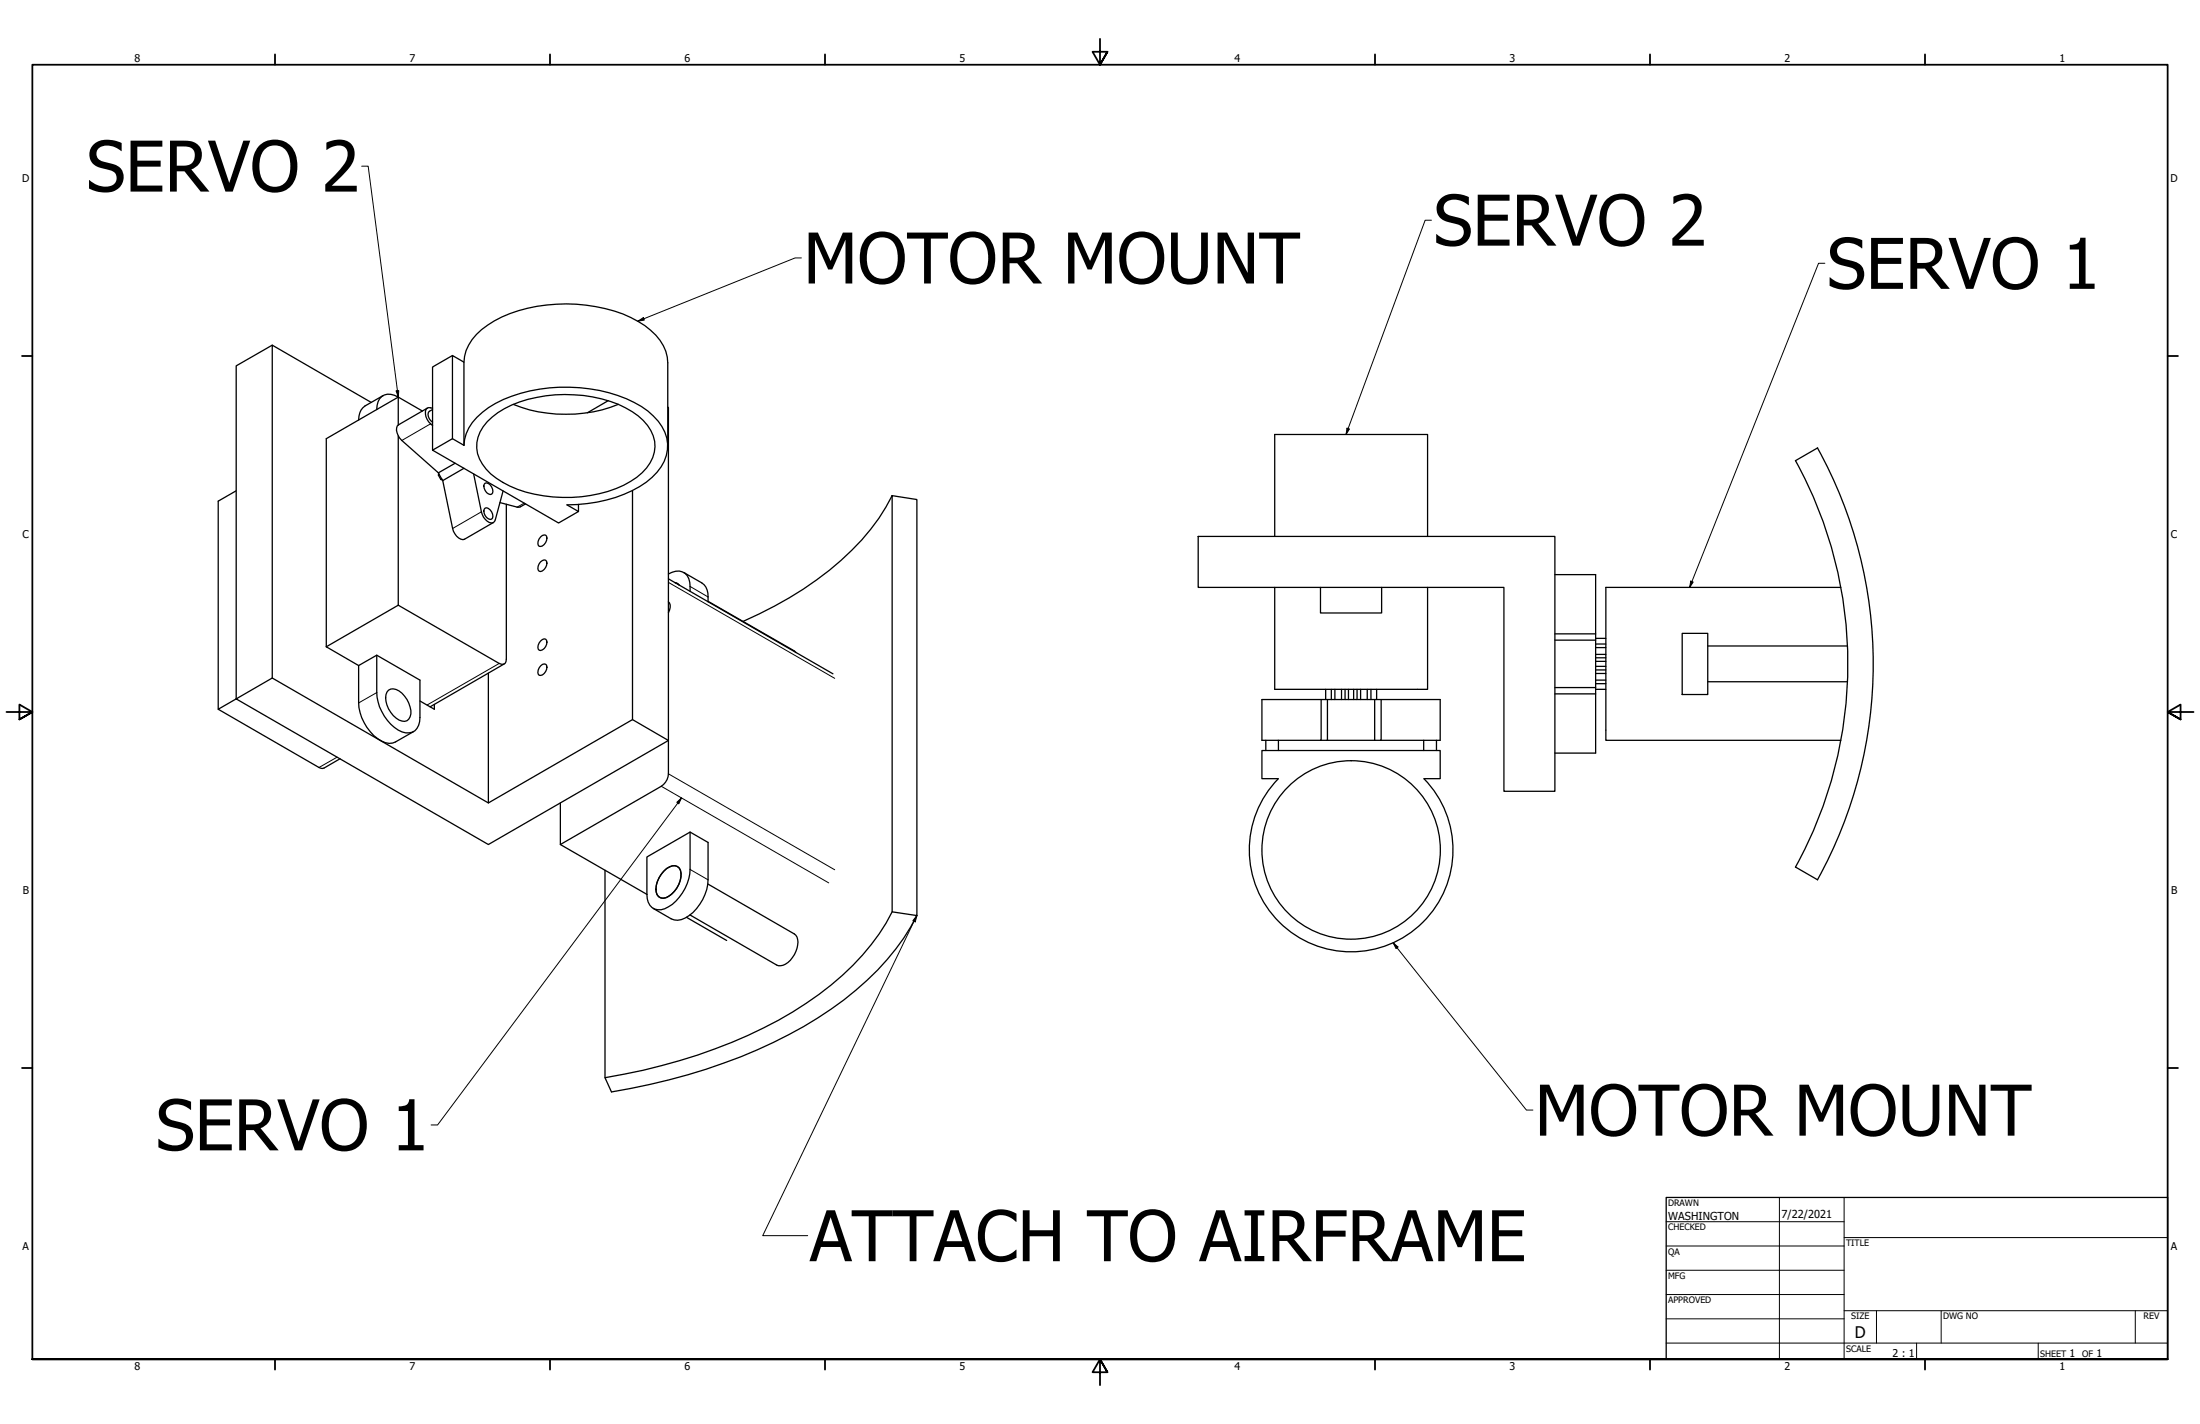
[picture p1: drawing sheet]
<svg xmlns="http://www.w3.org/2000/svg" width="864mm" height="559mm" viewBox="0 0 864 559" stroke-linecap="round" stroke-linejoin="round" font-family="sans-serif">
<!-- layer: Visible Narrow (ANSI) -->
<path d="M169 166.3l-11.3 6.5M205.8 197.4l-2.8 1.6M189 200.9l-11.3 6.5M262.4 228.5l65.3 37.7M270.9 230.1l7 4.2M147.9 271.8l-7.1 4M196 260.3l-28.4 16.4M132.3 297.1l-7.1 4.1M259.6 308.5l65.7 38M262.4 303.7l65.3 37.6M270.9 341.2l7 4" fill="none" stroke="#000" stroke-width=".39"/>
<!-- layer: Visible (ANSI) -->
<g fill="none" stroke="#000" stroke-width=".51">
<path d="M106.9 135.4l-14.2 8.2v130.7M177.6 139.5l-7.8 4.5v32.7M145.7 157.9l-38.8-22.5v130.7M150.4 155.3l-7.1 4a6 6 0 0 0-2.5 5.5M156.3 155.8a5 5 0 0 0-7.9 1.9l-.5 3M156.3 155.8l-28.2 16.3v81.7M156.3 155.8l9.5 5.5M156.3 155.8v11M182.1 142.1a18.3 18.3 0 0 1 9.4-14.5 57.9 57.9 0 0 1 38.6-7.8 46.4 46.4 0 0 1 25.3 9.8 17.1 17.1 0 0 1 6.7 12.8v32.6M201.5 158.7a56.7 56.7 0 0 0 41.2 0M238.8 157.2l-8.2 4.8M262.1 159.8l.3 .1v143.8a6.1 6.1 0 0 1-2.8 4.8l-39.6 22.9v-16.3"/>
<path d="M156.3 171.1v66.4M167.8 160.1l-11.3 6.6a3.9 3.9 0 0 0 .5 5.3l15.1 13.5M169.8 160.7l-1.3 .7a3 3 0 0 0 1.3 4.3M169.8 160.2a1.86 1.86 0 0 0-2.2 .1 1.86 1.86 0 0 0-.6 2.1 6.5 6.5 0 0 0 2.8 4.6M169.8 176.7l7.8-4.6 4.5 2.7a17.4 17.4 0 0 1 7.3-13 51.2 51.2 0 0 1 30.2-9.8 55.9 55.9 0 0 1 34.7 9.3 17.6 17.6 0 0 1 7.7 15.2 18.8 18.8 0 0 1-8.3 12.7 53.1 53.1 0 0 1-31.1 8.9l4.5 2.6-7.8 4.5zM177.6 172.1v-32.6l4.5 2.6v32.7M191.3 165.5a38.2 38.2 0 0 1 22.9-10.2 52.8 52.8 0 0 1 34 6.2 17 17 0 0 1 8.9 13.8 16.8 16.8 0 0 1-9.6 13.6 54.3 54.3 0 0 1-50.1 .4 18.3 18.3 0 0 1-10.3-13.5 13.8 13.8 0 0 1 4.2-10.3zM92.7 192.6l-7 4.1v81.6l40.3 23.2 1.3-.1 6.2-3.6M172.1 185.5l1.7 3.1M172.2 185.9l-.1 .5 .9 1.8 .6 .1M172.4 186.2l-.3 .2M173.4 188l-.4 .2"/>
<path d="M173.8 188.6l3.9 18.8a5.3 5.3 0 0 0 4 4.4l12-6.8M178.6 181.8l-6.5 3.7M182.1 183.8l-8.3 4.8M185.9 186l3.1 14.9a5.4 5.4 0 0 0 3.9 4.3l.7-.1 .8-1.1 3.1-11.3M190.4 199.4a2.89 2.89 0 0 1 2.6 4.3 2.86 2.86 0 0 1-2.6-4.3zM190.4 189.6a2.89 2.89 0 0 1 2.6 4.3 2.89 2.89 0 0 1-2.6-4.3zM196.3 197.2l7.4 1.9 2.6-1.4M198.8 197.9l-.2 61.8a1.66 1.66 0 0 1-2.6 .6l-39.7-22.8M227.1 197.9v2.8M248.3 192.5v89.9M350.2 194.5l9.7 1.5v163.3l-9.7-1.5zM350.2 194.5a91.4 91.4 0 0 1-29.6 33 152.3 152.3 0 0 1-28.9 16.3"/>
<path d="M704.8 180.8l8.7-5a175 175 0 0 1-.1 169.4l-8.6-4.9a164.9 164.9 0 0 0 0-159.5zM212.2 210.7l.7-.6 1.3-.1a2.92 2.92 0 0 1-2.6 4.4 2.57 2.57 0 0 1 .6-3.7zM470.3 210.5h140.1v100h-20v-80h-120.1zM500.4 210.5v-40h60v40M156.3 237.5l-28.2 16.3M212.2 220.5l1.4-.8 .6 .1a2.89 2.89 0 0 1-2.6 4.4 2.55 2.55 0 0 1 .6-3.7zM262.4 225.2a5.1 5.1 0 0 1 8 1.9l.4 1.4 .1 3.5M262.4 236.2a3.2 3.2 0 0 1 0 4.3M262.4 227.1l64.6 37.3M265 228.7l1.6 .9M268.4 224.7l7.1 4a5.7 5.7 0 0 1 2.4 5.6v1.9M277.9 236l33.9 19.5 .7 .6"/>
<path d="M500.4 230.5v40h60v-40M518.4 230.5v10h24v-10M610.4 225.5h16v70h-16M722.6 230.5h-92.2v60h92.2M128.1 253.8l12.7 7.4M147.9 257.1v14.7a18.1 18.1 0 0 0 9.9 15.4 4.8 4.8 0 0 0 6.9-4l.1-16.3-16.9-9.8-7.1 4.1M212.2 251.5l1.4-.8 .6 .1a2.86 2.86 0 0 1-2.6 4.3 2.48 2.48 0 0 1 .6-3.6zM610.4 248.7h16M610.4 251.2h16M626.4 250.5h4M626.4 252.7h4M626.4 254.1h4"/>
<path d="M626.4 256.8h4M626.4 258.1h4M626.4 259.5h4M660.3 248.5h10.1v24h-10.1zM670.4 253.5h54.8M92.7 274.3l14.2-8.2 84.8 49 56.6-32.7 14.1 8.2-70.7 40.8zM92.7 274.3l-7 4M140.8 261.2v14.6a17.9 17.9 0 0 0 10.5 15.7l1.5 .2 2.5-.6 7.1-4M152.5 270.8a4.9 4.9 0 0 1 6.3 2.4 9.3 9.3 0 0 1 2.2 8.1 2.71 2.71 0 0 1-4.3 1.3 10.3 10.3 0 0 1-5.2-10zM164.8 275.1l5.7 3.2v-1.9M191.7 264.2v50.9M197.9 260.5l-29.1 16.9"/>
<path d="M212.2 261.3l.7-.6h1.3a2.89 2.89 0 0 1-2.6 4.3 2.55 2.55 0 0 1 .6-3.7zM518.6 274.5v16h-23.2v-16h69.9v16h-23.1M520.4 270.5v4M521.1 274.5v16h-2.5M522.6 270.5v4M524 270.5v4M526.6 270.5v4M528 270.5v4M529.3 270.5v4M531.4 270.5v4M532.7 270.5v4M534.1 270.5v4"/>
<path d="M536.7 270.5v4M538.2 270.5v4M539.6 274.5v16h-18.5M540.4 270.5v4M542.2 274.5v16h-2.6M610.4 269.8h16M610.4 272.3h16M626.4 261.5h4M626.4 262.9h4M626.4 264.3h4M626.4 266.9h4M626.4 268.3h4"/>
<path d="M626.4 270.5h4M670.4 267.5h54.8M496.9 290.5v4M501.8 290.5v4M558.9 290.5v4M563.9 290.5v4M501.7 305.6h-6.3v-11.1h69.9v11.1h-6.3a40 40 0 0 1-.4 56.3 40 40 0 0 1-56.3 0 40 40 0 0 1-.5-56.3M220 331.4l33.9 19.6M270.9 326.5v14.7a18.3 18.3 0 0 1-10 15.4 4.8 4.8 0 0 1-6.8-4l-.2-1.6M237.5 341.5v81.4l2.5 5.6a221.3 221.3 0 0 0 81-29 110.8 110.8 0 0 0 36.5-35.8l2.4-4.4M253.9 351v-14.7l17-9.8 7 4.1v14.6a18 18 0 0 1-10.4 15.7l-1.5 .2-2.5-.5-7.1-4.1M260.5 341.9a5.2 5.2 0 0 1 5.3-1.9 5.3 5.3 0 0 1 .8 6.8 9.2 9.2 0 0 1-6.1 5.7 2.95 2.95 0 0 1-3-3.6 10.7 10.7 0 0 1 3-7z"/>
<path d="M260.7 341.7a4.8 4.8 0 0 1 5.3-1.6 5.8 5.8 0 0 1 .4 7.1 8.6 8.6 0 0 1-6.2 5.3 3 3 0 0 1-2.7-3.9 10.8 10.8 0 0 1 3.2-6.9zM269.5 360l15.7 9.1M277.9 346.9l33.9 19.6a5 5 0 0 1 1.1 5.6 9 9 0 0 1-6.4 6.9l-1.7-.3-34-19.7M350.2 357.8a95.1 95.1 0 0 1-33.7 35.9 196.5 196.5 0 0 1-71.5 27.8l-7.5 1.4"/>
<circle cx="530.4" cy="333.5" r="35"/>
</g>
<!-- layer: Border (ANSI) -->
<g fill="none" stroke="#000" stroke-width=".7">
<path d="M431.8 15.2v10.2l-2.9-5.1h5.8l-2.9 5.1 2.9-5.1M107.9 21.3v4.1M215.9 21.3v4.1M323.8 21.3v4.1M539.8 21.3v4.1M647.7 21.3v4.1M755.6 21.3v4.1M8.6 139.7h4.1M850.9 139.7h4.1M2.5 279.4h10.2l-5.1-2.9v5.8l5.1-2.9-5.1 2.9M861.1 279.4h-10.2l5.1-2.9v5.8l-5.1-2.9 5.1 2.9M8.6 419.1h4.1"/>
<path d="M850.9 419.1h4.1M12.7 533.4v-508h838.2v508h-838.2h838.2M107.9 533.4v4.1M215.9 533.4v4.1M323.8 533.4v4.1M434.7 538.5l-2.9-5.1 2.9 5.1h-5.8l2.9-5.1v10.2M539.8 533.4v4.1M647.7 533.4v4.1M755.6 533.4v4.1"/>
</g>
<!-- layer: Title (ANSI) -->
<g fill="none" stroke="#000" stroke-width=".39">
<path d="M654 479.4h69.9M698.5 469.9v63.5M723.9 469.9v63.5M654 488.9h69.9M654 498.5h69.9M723.9 485.6h127M654 508h69.9M654 517.5h69.9M723.9 514.3h127M736.6 514.3v12.7M762 514.3v12.7M838.2 514.3v12.7"/>
<path d="M654 527h196.9M752.3 527v6.4M800.1 527v6.4"/>
</g>
<path d="M654 469.9h196.9v63.5h-196.9z" fill="none" stroke="#000" stroke-width=".51"/>
<!-- layer: Symbol (ANSI) -->
<g fill="none" stroke="#000" stroke-width=".39">
<path d="M142 65.2h2.5l11.8 90.6M561.9 86.4h-2.5l-31 84.1M314.6 101.2h-2.5l-61.7 24.8M716.3 103.3h-2.4l-50.6 127.2M250.4 126l2.1-1.3 .4 .9zM155.5 153.4l1-.1-.2 2.5zM528.8 168l.9 .3-1.3 2.2zM663.7 228l1 .4-1.4 2.1zM265.7 314.8l1.8-1.7-1.1 2.3zM267.5 313.1l-95.7 128.4h-2.6M359.9 359.3l-.6 2.5-1-.5zM359.9 359.3l-60.5 125.6h17.7"/>
<path d="M546.9 370l1.9 1.6-.8 .6zM546.9 370l52.3 65.6h2.5"/>
</g>
<g fill="#000">
<path d="M250.4 126l2.1-1.3 .4 .9z" fill-rule="evenodd"/>
<path d="M155.5 153.4l1-.1-.2 2.5z" fill-rule="evenodd"/>
<path d="M528.8 168l.9 .3-1.3 2.2z" fill-rule="evenodd"/>
<path d="M663.7 228l1 .4-1.4 2.1z" fill-rule="evenodd"/>
<path d="M265.7 314.8l1.8-1.7-1.1 2.3z" fill-rule="evenodd"/>
<path d="M359.9 359.3l-.6 2.5-1-.5z" fill-rule="evenodd"/>
<path d="M546.9 370l1.9 1.6-.8 .6z" fill-rule="evenodd"/>
</g>
<g font-size="27.5">
<text x="33.9" y="75.2">SERVO 2</text>
<text x="562.7" y="96.4">SERVO 2</text>
<text x="315.4" y="111.3">MOTOR MOUNT</text>
<text x="717.2" y="113.3">SERVO 1</text>
<text x="602.5" y="445.6">MOTOR MOUNT</text>
<text x="61.2" y="451.4">SERVO 1</text>
<text x="317.9" y="494.9">ATTACH TO AIRFRAME</text>
</g>
<text font-size="6.3" x="728.1" y="524.9">D</text>
<g font-size="4.3">
<text x="654.8" y="478.6">WASHINGTON</text>
<text x="699.3" y="478">7/22/2021</text>
</g>
<g font-size="4.2">
<text x="52.8" y="24.4">8</text>
<text x="160.8" y="24.4">7</text>
<text x="268.7" y="24.4">6</text>
<text x="376.7" y="24.4">5</text>
<text x="484.6" y="24.4">4</text>
<text x="592.6" y="24.4">3</text>
<text x="700.5" y="24.4">2</text>
<text x="808.5" y="24.4">1</text>
<text x="8.8" y="71.4">D</text>
<text x="852" y="71.4">D</text>
<text x="8.9" y="211.1">C</text>
<text x="852.2" y="211.1">C</text>
<text x="9" y="350.8">B</text>
<text x="852.2" y="350.8">B</text>
<text x="8.9" y="490.5">A</text>
<text x="852.2" y="490.5">A</text>
<text x="742.9" y="532.6">2 : 1</text>
<text x="812.4" y="532.6">1</text>
<text x="823" y="532.6">1</text>
<text x="52.8" y="537.5">8</text>
<text x="160.8" y="537.5">7</text>
<text x="268.7" y="537.5">6</text>
<text x="376.7" y="537.5">5</text>
<text x="484.6" y="537.5">4</text>
<text x="592.6" y="537.5">3</text>
<text x="700.5" y="537.5">2</text>
<text x="808.5" y="537.5">1</text>
</g>
<g font-size="3.5">
<text x="654.8" y="473.2">DRAWN</text>
<text x="654.8" y="482.8">CHECKED</text>
<text x="724.7" y="488.9">TITLE</text>
<text x="654.8" y="492.3">QA</text>
<text x="654.8" y="501.8">MFG</text>
<text x="654.8" y="511.4">APPROVED</text>
<text x="726.7" y="517.7">SIZE</text>
<text x="762.8" y="517.7">DWG NO</text>
<text x="841.4" y="517.7">REV</text>
<text x="724.7" y="530.4">SCALE</text>
<text x="800.9" y="532.6">SHEET</text>
<text x="817.4" y="532.6">OF</text>
</g>
</svg>
